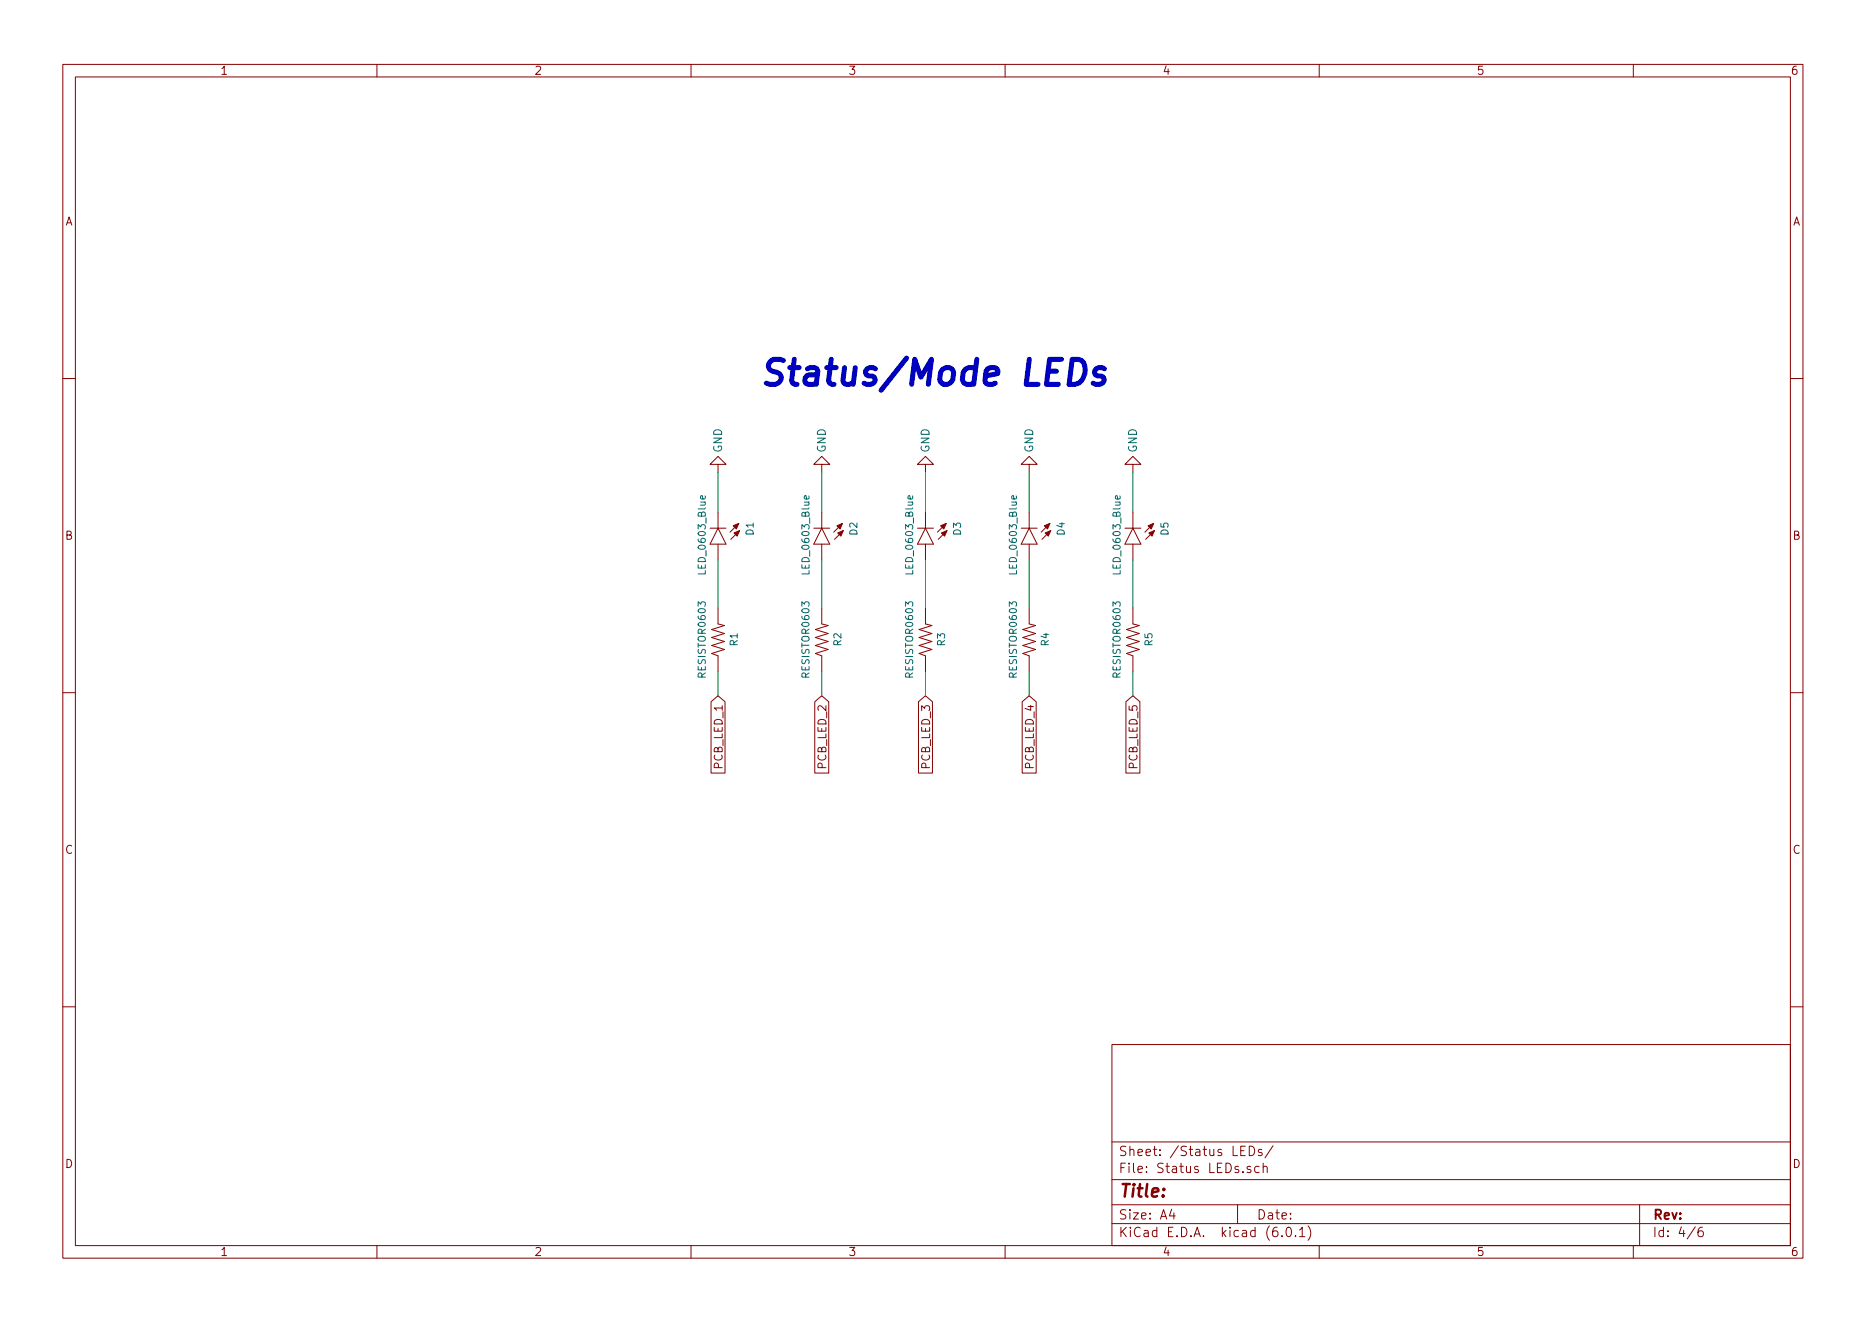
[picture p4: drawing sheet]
<svg xmlns="http://www.w3.org/2000/svg" width="297mm" height="210mm" viewBox="0 0 297 210" stroke-linecap="round" stroke-linejoin="round" font-family="sans-serif">
<g fill="none" stroke="#840000" stroke-width=".16">
<path d="M10 10.2h277v190.1h-277zM12 12.2h273v186.1h-273zM60 10.2v2M110 10.2v2M160 10.2v2M210 10.2v2M260 10.2v2M10 60.2h2M114.3 73.9h1.3l-1.3-1.3-1.3 1.3h1.3v1.3M130.8 73.9h1.3l-1.3-1.3-1.3 1.3h1.3v1.3M147.3 73.9h1.3l-1.3-1.3-1.3 1.3h1.3v1.3M163.8 73.9h1.3l-1.3-1.3-1.2 1.3h1.2v1.3"/>
<path d="M180.3 73.9h1.3l-1.3-1.3-1.2 1.3h1.2v1.3M285 60.2h2M113 84.1h2.6M114.3 96.8v2.5l1 .3-2 .6 2 .6-2 .7 2 .6-2 .6 2 .7-2 .6 1 .4v2.5M114.3 81.5v2.6M114.3 86.6v2.5M114.3 84.1l1.3 2.5h-2.6zM117.6 83.3l-1.4 1.4M117.7 84.4l-1.4 1.4M129.5 84.1h2.6M130.8 96.8v2.5l1 .3-2 .6 2 .6-2 .7 2 .6-2 .6 2 .7-2 .6 1 .4v2.5M130.8 81.5v2.6"/>
<path d="M130.8 86.6v2.5M130.8 84.1l1.3 2.5h-2.6zM134.1 83.3l-1.4 1.4M134.2 84.4l-1.4 1.4M146 84.1h2.6M147.3 84.1l1.3 2.5h-2.6zM147.3 96.8v2.5l1 .3-2 .6 2 .6-2 .7 2 .6-2 .6 2 .7-2 .6 1 .4v2.5M147.3 81.5v2.6M147.3 86.6v2.5M150.6 83.3l-1.4 1.4M150.7 84.4l-1.3 1.4M162.6 84.1h2.5"/>
<path d="M163.8 96.8v2.5l1 .3-2 .6 2 .6-2 .7 2 .6-2 .6 2 .7-2 .6 1 .4v2.5M163.8 81.5v2.6M163.8 86.6v2.5M163.8 84.1l1.3 2.5h-2.5zM167.1 83.3l-1.4 1.4M167.3 84.4l-1.4 1.4M179.1 84.1h2.5M180.3 84.1l1.3 2.5h-2.5zM180.3 96.8v2.5l1.1 .3-2.1 .6 2.1 .6-2.1 .7 2.1 .6-2.1 .6 2.1 .7-2.1 .6 1 .4v2.5M180.3 81.5v2.6M180.3 86.6v2.5M183.6 83.3l-1.4 1.4"/>
<path d="M183.8 84.4l-1.4 1.4M10 110.2h2M113.2 111.7l1.1-1 1.1 1v11.3h-2.2zM129.7 111.7l1.1-1 1.1 1v11.3h-2.2zM146.2 111.7l1.1-1 1.1 1v11.3h-2.2zM162.7 111.7l1.1-1 1.1 1v11.3h-2.2zM179.2 111.7l1.1-1 1.2 1v11.3h-2.3zM285 110.2h2M10 160.2h2M177 166.3h108v32h-108zM285 160.2h2M60 198.3v2"/>
<path d="M110 198.3v2M160 198.3v2M177 194.8h108M177 191.8h108M177 187.8h108M177 181.8h108M186.5 192.5l-.4 1h1M186.9 193v1M197 191.8v3M198.2 182.4h-.7v1.5h.7M198.9 182.4a.76 .76 0 0 1 .8 .8 .76 .76 0 0 1-.8 .7zM199.1 185.7l-.4-.1-.2 .2 .1 .3 .5 .1v.4h-.6"/>
<path d="M200.4 185.7l-.4-.1-.3 .3v.4l.2 .3h.5M200.9 183l-.4-.1-.2 .2 .1 .3 .5 .1v.4h-.6M201.1 185.8l.2-.2 .3 .1 .1 .9M201.1 185.1v1.5M202.6 182.4l-1.2 1.9M204.1 196.7v.1M204.9 195.4l.3-.1a.94 .94 0 0 1 0 1.5h-.1a1 1 0 0 1-.2-1.4zM206.2 196.7v.1M206.9 195.8l.4-.5v1.5M206.9 196.8h.8M208.2 195.1a1.72 1.72 0 0 1 0 2.3M210 198.3v2"/>
<path d="M260 198.3v2M261 191.8v6.5M269.9 195.3l-1.3 1.9M271 195.3a.6 .6 0 0 0-.7 .7v.5l.1 .3h.5l.2-.1 .1-.5-.2-.2-.4-.1-.3 .3"/>
</g>
<g fill="#840000" stroke="#840000" stroke-width=".16">
<path d="M116.8 84.8l.9-.4-.4 .9z"/>
<path d="M116.7 83.7l.9-.4-.4 .9z"/>
<path d="M133.3 84.8l.9-.4-.3 .9z"/>
<path d="M133.2 83.7l.9-.4-.4 .9z"/>
<path d="M149.9 84.8l.8-.4-.3 .9z"/>
<path d="M149.7 83.7l.9-.4-.4 .9z"/>
<path d="M182.9 84.8l.9-.4-.4 .9z"/>
<path d="M182.8 83.7l.8-.4-.3 .9z"/>
<path d="M166.4 84.8l.9-.4-.4 .9z"/>
<path d="M166.2 83.7l.9-.4-.3 .9z"/>
</g>
<path d="M112.2 78.9l.1 .4-.2 .1h-.5v-.5h.2l.1 .5M128.7 78.9l.1 .4-.2 .1h-.5v-.5h.2l.1 .5M145.2 78.9l.1 .4-.2 .1h-.5v-.5h.2l.1 .5M161.8 78.9v.4l-.2 .1h-.5v-.5h.2l.1 .5M178.3 78.9v.4l-.1 .1h-.6v-.5h.2l.1 .5" fill="none" stroke="#006464" stroke-width=".16"/>
<path d="M170.7 57.2h.9a1.44 1.44 0 0 1 1.1 1.7 2.1 2.1 0 0 1-2.5 2.3zM175.8 58.7a.97 .97 0 0 0-1.6 .6l.2 .4 .3 .1h.6l.3 .2 .2 .4-.3 .6-.4 .2h-.7l-.4-.2" fill="none" stroke="#0000c2" stroke-width=".8"/>
<g fill="none" stroke="#009600" stroke-width=".16">
<path d="M114.3 75.2v6.3M130.8 75.2v6.3M147.3 75.2v6.3M163.8 75.2v6.3M180.3 75.2v6.3M114.3 89.1v7.7M130.8 89.1v7.7M147.3 89.1v7.7M163.8 89.1v7.7M180.3 89.1v7.7M114.3 106.9v3.8M130.8 106.9v3.8"/>
<path d="M147.3 106.9v3.8M163.8 106.9v3.8M180.3 106.9v3.8"/>
</g>
<text font-size="5.6" fill="#0000c2" x="120.6" y="61.4">Status/Mode LEDs</text>
<text font-size="2.8" fill="#840000" x="178" y="190.6">Title:</text>
<g font-size="2.1" fill="#840000">
<text x="178" y="184">Sheet: /Status LEDs/</text>
<text x="178" y="186.7">File: Status LEDs.sch</text>
<text x="178" y="196.9">KiCad E.D.A. kicad (6.0.1)</text>
<text x="178" y="194.1">Size: A4</text>
<text x="200" y="194.1">Date:</text>
<text x="263" y="194.1">Rev:</text>
<text x="263" y="196.9">Id: 4/6</text>
</g>
<g font-size="1.8" fill="#840000">
<text x="35" y="11.9">1</text>
<text x="85" y="11.9">2</text>
<text x="135" y="11.9">3</text>
<text x="185" y="11.9">4</text>
<text x="235" y="11.9">5</text>
<text x="285" y="11.9">6</text>
<text x="10.3" y="35.9">A</text>
<text x="285.3" y="35.9">A</text>
<text x="10.3" y="85.9">B</text>
<text x="285.3" y="85.9">B</text>
<text x="115" y="122.2" transform="rotate(-90 115 122.2)">PCB_LED_1</text>
<text x="131.5" y="122.2" transform="rotate(-90 131.5 122.2)">PCB_LED_2</text>
<text x="148" y="122.2" transform="rotate(-90 148 122.2)">PCB_LED_3</text>
<text x="164.6" y="122.2" transform="rotate(-90 164.6 122.2)">PCB_LED_4</text>
<text x="181.1" y="122.2" transform="rotate(-90 181.1 122.2)">PCB_LED_5</text>
<text x="10.3" y="135.9">C</text>
<text x="285.3" y="135.9">C</text>
<text x="10.3" y="185.9">D</text>
<text x="285.3" y="185.9">D</text>
<text x="35" y="199.9">1</text>
<text x="85" y="199.9">2</text>
<text x="135" y="199.9">3</text>
<text x="185" y="199.9">4</text>
<text x="235" y="199.9">5</text>
<text x="285" y="199.9">6</text>
</g>
<g font-size="1.8" fill="#006464">
<text x="114.9" y="72.1" transform="rotate(-90 114.9 72.1)">GND</text>
<text x="131.4" y="72.1" transform="rotate(-90 131.4 72.1)">GND</text>
<text x="148" y="72.1" transform="rotate(-90 148 72.1)">GND</text>
<text x="164.5" y="72.1" transform="rotate(-90 164.5 72.1)">GND</text>
<text x="181" y="72.1" transform="rotate(-90 181 72.1)">GND</text>
</g>
<g font-size="1.6" fill="#006464">
<text x="120" y="85.2" transform="rotate(-90 120 85.2)">D1</text>
<text x="136.5" y="85.2" transform="rotate(-90 136.5 85.2)">D2</text>
<text x="153" y="85.2" transform="rotate(-90 153 85.2)">D3</text>
<text x="169.5" y="85.2" transform="rotate(-90 169.5 85.2)">D4</text>
<text x="186" y="85.2" transform="rotate(-90 186 85.2)">D5</text>
<text x="112.3" y="91.1" transform="rotate(-90 112.3 91.1)">LED_0603_Blue</text>
<text x="128.8" y="91.1" transform="rotate(-90 128.8 91.1)">LED_0603_Blue</text>
<text x="145.4" y="91.1" transform="rotate(-90 145.4 91.1)">LED_0603_Blue</text>
<text x="161.9" y="91.1" transform="rotate(-90 161.9 91.1)">LED_0603_Blue</text>
<text x="178.4" y="91.1" transform="rotate(-90 178.4 91.1)">LED_0603_Blue</text>
<text x="112.3" y="107.6" transform="rotate(-90 112.3 107.6)">RESISTOR0603</text>
<text x="117.4" y="102.8" transform="rotate(-90 117.4 102.8)">R1</text>
<text x="128.8" y="107.6" transform="rotate(-90 128.8 107.6)">RESISTOR0603</text>
<text x="133.9" y="102.8" transform="rotate(-90 133.9 102.8)">R2</text>
<text x="145.4" y="107.6" transform="rotate(-90 145.4 107.6)">RESISTOR0603</text>
<text x="150.4" y="102.8" transform="rotate(-90 150.4 102.8)">R3</text>
<text x="161.9" y="107.6" transform="rotate(-90 161.9 107.6)">RESISTOR0603</text>
<text x="166.9" y="102.8" transform="rotate(-90 166.9 102.8)">R4</text>
<text x="178.4" y="107.6" transform="rotate(-90 178.4 107.6)">RESISTOR0603</text>
<text x="183.5" y="102.8" transform="rotate(-90 183.5 102.8)">R5</text>
</g>
</svg>
